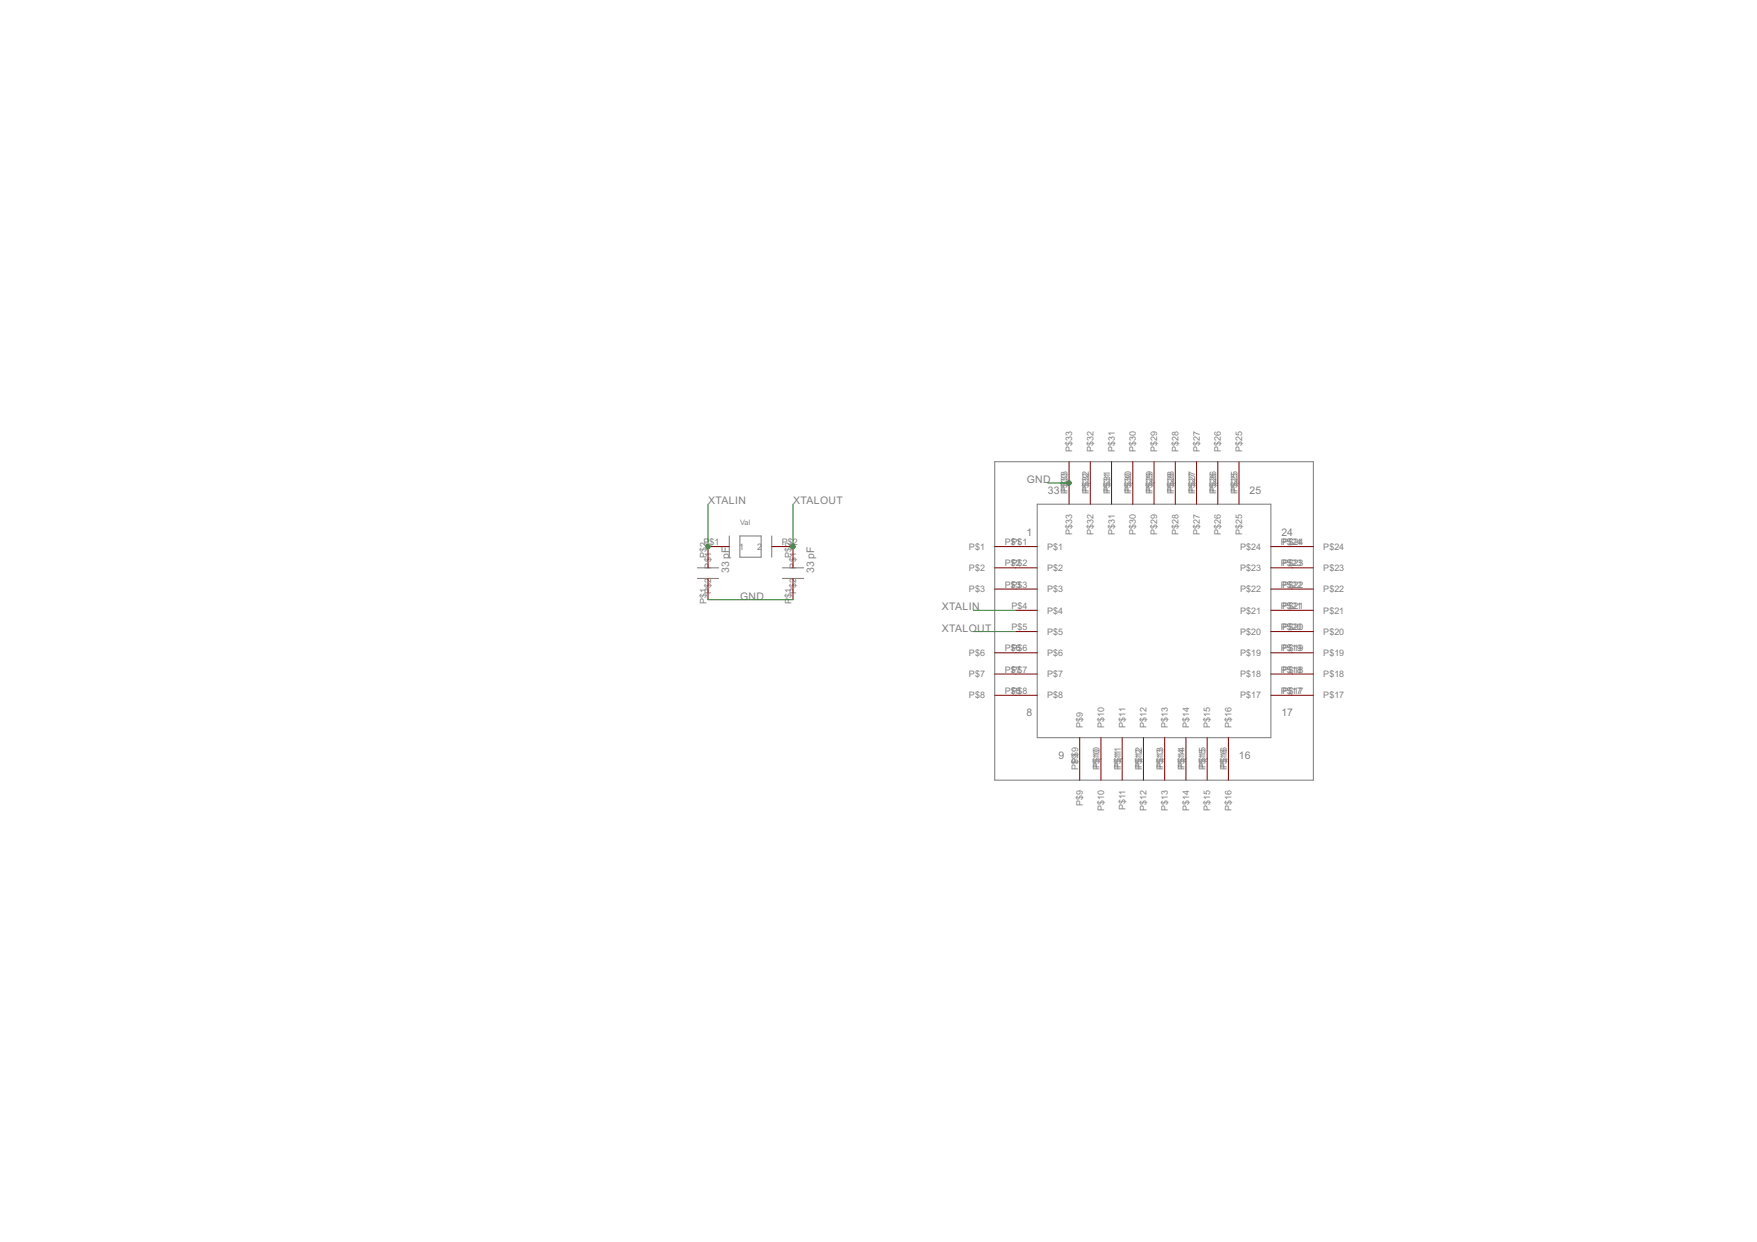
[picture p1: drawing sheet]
<svg xmlns="http://www.w3.org/2000/svg" width="420mm" height="297mm" viewBox="0 0 420 297" stroke-linecap="round" stroke-linejoin="round" font-family="sans-serif">
<path d="M237.9 110.4h76.2v76.2h-76.2zM166.8 138.3h5.1M166.8 135.8h5.1M174.4 128.2v5.1M176.9 128.2h5.1v5.1h-5.1zM184.6 128.2v5.1M187.1 138.3h5.1M187.1 135.8h5.1M248 120.6h55.9v55.8h-55.9z" fill="none" stroke="#808080" stroke-width=".25"/>
<g fill="none" stroke="#800000" stroke-width=".24">
<path d="M255.7 110.4v10.2M260.7 110.4v10.2M265.8 110.4v10.2M270.9 110.4v10.2M276 110.4v10.2M281.1 110.4v10.2M286.1 110.4v10.2M291.2 110.4v10.2M296.3 110.4v10.2M169.3 138.3v5.1M174.4 130.7h-5.1v5.1M184.6 130.7h5v5.1"/>
<path d="M189.6 138.3v5.1M237.9 130.7h10.1M237.9 135.8h10.1M303.9 130.7h10.2M303.9 135.8h10.2M237.9 140.9h10.1M237.9 156.1h10.1M243 146h5M243 151h5M303.9 140.9h10.2M303.9 146h10.2M303.9 151h10.2"/>
<path d="M303.9 156.1h10.2M237.9 161.2h10.1M237.9 166.3h10.1M258.2 176.4v10.2M263.3 176.4v10.2M268.4 176.4v10.2M273.4 176.4v10.2M278.5 176.4v10.2M283.6 176.4v10.2M288.7 176.4v10.2M293.8 176.4v10.2M303.9 161.2h10.2"/>
<path d="M303.9 166.3h10.2"/>
</g>
<path d="M250.6 115.5h5.1M169.3 120.6v10.1M189.6 120.6v10.1M169.3 143.4h20.3M232.8 146h10.2M232.8 151h10.2" fill="none" stroke="#008000" stroke-width=".24"/>
<g fill="#008000" stroke="#008000" stroke-width=".24">
<circle cx="169.3" cy="130.7" r=".51"/>
<circle cx="189.6" cy="130.7" r=".51"/>
<circle cx="255.7" cy="115.5" r=".51"/>
</g>
<g font-size="2.8" fill="#808080">
<text x="245.5" y="115.5">GND</text>
<text x="250.6" y="118">33</text>
<text x="298.8" y="118">25</text>
<text x="169.4" y="120.6">XTALIN</text>
<text x="189.7" y="120.6">XTALOUT</text>
<text x="245.5" y="128.2">1</text>
<text x="306.4" y="128.2">24</text>
<text x="174.4" y="137.1" transform="rotate(-90 174.4 137.1)">33 pF</text>
<text x="194.7" y="137.1" transform="rotate(-90 194.7 137.1)">33 pF</text>
<text x="177" y="143.4">GND</text>
<text x="225.2" y="146">XTALIN</text>
<text x="225.2" y="151">XTALOUT</text>
<text x="245.5" y="171.4">8</text>
<text x="306.4" y="171.4">17</text>
<text x="253.1" y="181.5">9</text>
<text x="296.3" y="181.5">16</text>
</g>
<g font-size="2.4" fill="#808080">
<text x="256.4" y="108" transform="rotate(-90 256.4 108)">P$33</text>
<text x="261.5" y="108" transform="rotate(-90 261.5 108)">P$32</text>
<text x="266.6" y="108" transform="rotate(-90 266.6 108)">P$31</text>
<text x="271.7" y="108" transform="rotate(-90 271.7 108)">P$30</text>
<text x="276.7" y="108" transform="rotate(-90 276.7 108)">P$29</text>
<text x="281.8" y="108" transform="rotate(-90 281.8 108)">P$28</text>
<text x="286.9" y="108" transform="rotate(-90 286.9 108)">P$27</text>
<text x="292" y="108" transform="rotate(-90 292 108)">P$26</text>
<text x="297" y="108" transform="rotate(-90 297 108)">P$25</text>
<text x="255.3" y="118.2" transform="rotate(-90 255.3 118.2)">PP$$3333</text>
<text x="260.4" y="118.2" transform="rotate(-90 260.4 118.2)">PP$$3322</text>
<text x="265.5" y="118.2" transform="rotate(-90 265.5 118.2)">PP$$3311</text>
<text x="270.5" y="118.2" transform="rotate(-90 270.5 118.2)">PP$$3300</text>
<text x="275.6" y="118.2" transform="rotate(-90 275.6 118.2)">PP$$2299</text>
<text x="280.7" y="118.2" transform="rotate(-90 280.7 118.2)">PP$$2288</text>
<text x="285.8" y="118.2" transform="rotate(-90 285.8 118.2)">PP$$2277</text>
<text x="290.9" y="118.2" transform="rotate(-90 290.9 118.2)">PP$$2266</text>
<text x="295.9" y="118.2" transform="rotate(-90 295.9 118.2)">PP$$2255</text>
<text x="168.2" y="130.4">P</text>
<text x="169.7" y="130.4">$1</text>
<text x="176.7" y="131.5">1</text>
<text x="181" y="131.5">2</text>
<text x="186.9" y="130.4">P$2</text>
<text x="231.7" y="131.5">P$1</text>
<text x="240.3" y="130.4">P$P1$1</text>
<text x="250.4" y="131.5">P$1</text>
<text x="256.4" y="127.9" transform="rotate(-90 256.4 127.9)">P$33</text>
<text x="261.5" y="127.9" transform="rotate(-90 261.5 127.9)">P$32</text>
<text x="266.6" y="127.9" transform="rotate(-90 266.6 127.9)">P$31</text>
<text x="271.7" y="127.9" transform="rotate(-90 271.7 127.9)">P$30</text>
<text x="276.7" y="127.9" transform="rotate(-90 276.7 127.9)">P$29</text>
<text x="281.8" y="127.9" transform="rotate(-90 281.8 127.9)">P$28</text>
<text x="286.9" y="127.9" transform="rotate(-90 286.9 127.9)">P$27</text>
<text x="292" y="127.9" transform="rotate(-90 292 127.9)">P$26</text>
<text x="296.5" y="131.5">P$24</text>
<text x="297" y="127.9" transform="rotate(-90 297 127.9)">P$25</text>
<text x="306.3" y="130.4">PP$$2244</text>
<text x="316.4" y="131.5">P$24</text>
<text x="169" y="133.4" transform="rotate(-90 169 133.4)">P$2</text>
<text x="170.1" y="136" transform="rotate(-90 170.1 136)">P$1</text>
<text x="189.3" y="133.4" transform="rotate(-90 189.3 133.4)">P$2</text>
<text x="190.4" y="136" transform="rotate(-90 190.4 136)">P$1</text>
<text x="231.7" y="136.6">P$2</text>
<text x="240.3" y="135.5">P$P2$2</text>
<text x="250.4" y="136.6">P$2</text>
<text x="296.5" y="136.6">P$23</text>
<text x="306.3" y="135.5">PP$$2233</text>
<text x="316.4" y="136.6">P$23</text>
<text x="170.1" y="142" transform="rotate(-90 170.1 142)">P$2</text>
<text x="189.3" y="143.1" transform="rotate(-90 189.3 143.1)">$1</text>
<text x="190.4" y="142" transform="rotate(-90 190.4 142)">P$2</text>
<text x="231.7" y="141.7">P$3</text>
<text x="240.3" y="140.5">P$P3$3</text>
<text x="250.4" y="141.7">P$3</text>
<text x="296.5" y="141.7">P$22</text>
<text x="306.3" y="140.5">PP$$2222</text>
<text x="316.4" y="141.7">P$22</text>
<text x="169" y="144.5" transform="rotate(-90 169 144.5)">P$1</text>
<text x="189.3" y="144.5" transform="rotate(-90 189.3 144.5)">P</text>
<text x="241.9" y="145.6">P$4</text>
<text x="250.4" y="146.7">P$4</text>
<text x="296.5" y="146.7">P$21</text>
<text x="306.3" y="145.6">PP$$2211</text>
<text x="316.4" y="146.7">P$21</text>
<text x="240.3" y="155.8">P$P6$6</text>
<text x="241.9" y="150.7">P$5</text>
<text x="250.4" y="151.8">P$5</text>
<text x="296.5" y="151.8">P$20</text>
<text x="306.3" y="155.8">PP$$1199</text>
<text x="306.3" y="150.7">PP$$2200</text>
<text x="316.4" y="151.8">P$20</text>
<text x="231.7" y="156.9">P$6</text>
<text x="231.7" y="162">P$7</text>
<text x="240.3" y="160.8">P$P7$7</text>
<text x="250.4" y="156.9">P$6</text>
<text x="250.4" y="162">P$7</text>
<text x="296.5" y="162">P$18</text>
<text x="296.5" y="156.9">P$19</text>
<text x="306.3" y="160.8">PP$$1188</text>
<text x="316.4" y="162">P$18</text>
<text x="316.4" y="156.9">P$19</text>
<text x="231.7" y="167">P$8</text>
<text x="240.3" y="165.9">P$P8$8</text>
<text x="250.4" y="167">P$8</text>
<text x="296.5" y="167">P$17</text>
<text x="306.3" y="165.9">PP$$1177</text>
<text x="316.4" y="167">P$17</text>
<text x="259" y="174.1" transform="rotate(-90 259 174.1)">P$9</text>
<text x="264" y="174.1" transform="rotate(-90 264 174.1)">P$10</text>
<text x="269.1" y="174.1" transform="rotate(-90 269.1 174.1)">P$11</text>
<text x="274.2" y="174.1" transform="rotate(-90 274.2 174.1)">P$12</text>
<text x="279.3" y="174.1" transform="rotate(-90 279.3 174.1)">P$13</text>
<text x="284.4" y="174.1" transform="rotate(-90 284.4 174.1)">P$14</text>
<text x="289.4" y="174.1" transform="rotate(-90 289.4 174.1)">P$15</text>
<text x="294.5" y="174.1" transform="rotate(-90 294.5 174.1)">P$16</text>
<text x="257.8" y="184.2" transform="rotate(-90 257.8 184.2)">P$P9$9</text>
<text x="262.9" y="184.2" transform="rotate(-90 262.9 184.2)">PP$$1100</text>
<text x="268" y="184.2" transform="rotate(-90 268 184.2)">PP$$1111</text>
<text x="273.1" y="184.2" transform="rotate(-90 273.1 184.2)">PP$$1122</text>
<text x="278.2" y="184.2" transform="rotate(-90 278.2 184.2)">PP$$1133</text>
<text x="283.2" y="184.2" transform="rotate(-90 283.2 184.2)">PP$$1144</text>
<text x="288.3" y="184.2" transform="rotate(-90 288.3 184.2)">PP$$1155</text>
<text x="293.4" y="184.2" transform="rotate(-90 293.4 184.2)">PP$$1166</text>
<text x="259" y="192.8" transform="rotate(-90 259 192.8)">P$9</text>
<text x="264" y="193.9" transform="rotate(-90 264 193.9)">P$10</text>
<text x="269.1" y="193.8" transform="rotate(-90 269.1 193.8)">P$11</text>
<text x="274.2" y="193.9" transform="rotate(-90 274.2 193.9)">P$12</text>
<text x="279.3" y="193.9" transform="rotate(-90 279.3 193.9)">P$13</text>
<text x="284.4" y="193.9" transform="rotate(-90 284.4 193.9)">P$14</text>
<text x="289.4" y="193.9" transform="rotate(-90 289.4 193.9)">P$15</text>
<text x="294.5" y="193.9" transform="rotate(-90 294.5 193.9)">P$16</text>
</g>
<text font-size="2" fill="#808080" x="177" y="125.7">Val</text>
</svg>
